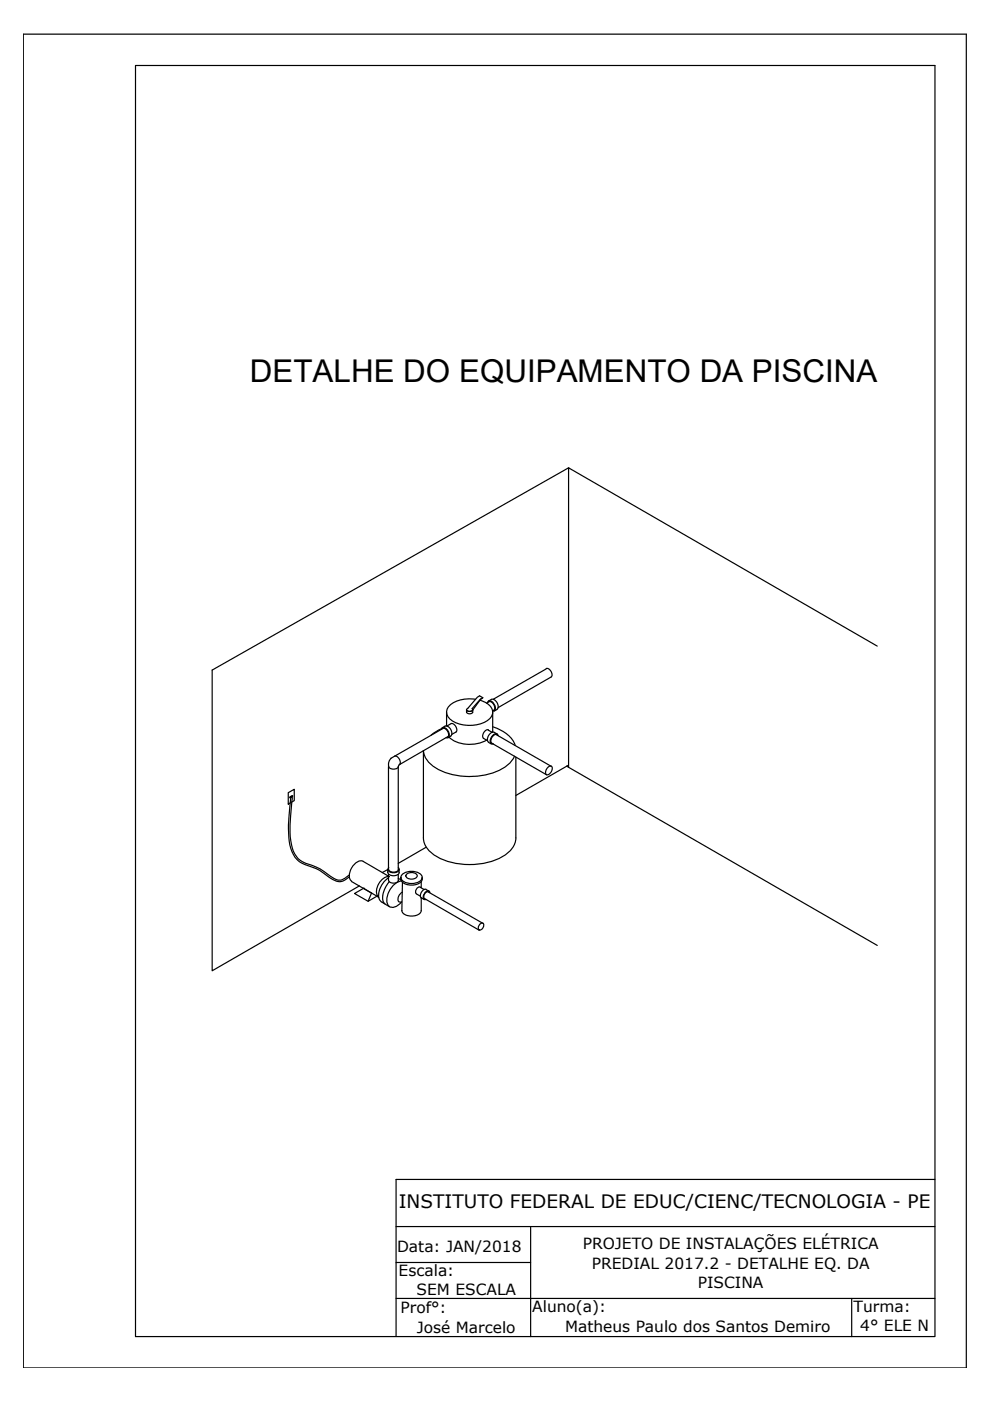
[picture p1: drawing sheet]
<svg xmlns="http://www.w3.org/2000/svg" width="210mm" height="297mm" viewBox="0 0 210 297" stroke-linecap="round" stroke-linejoin="round" font-family="sans-serif">
<!-- layer: ALBANILERIA -->
<g fill="none" stroke="#000" stroke-width=".25">
<path d="M120.6 99.2l-75.6 42.9v63.7l31.2-18M186 137l-65.4-37.8v63.5M89.8 159.2v18.5a4.9 4.9 0 0 0 2.8 3.9 15 15 0 0 0 14.7-.5 4.6 4.6 0 0 0 2.1-3.4v-17.2M89.8 159.1a5.1 5.1 0 0 0 3 4 15 15 0 0 0 14.7-.8l1.2-1.3 .4-.7M93.6 154.5l-2.2 1.3M93.6 154.7l.1-.3a1.1 1.1 0 0 1 1.5 1 .72 .72 0 0 1-.3 1h-.3M93.8 154.3l.6-.3a1.39 1.39 0 0 1 1.2 2M94.7 151v2.9M94.9 156.2l-10.2 5.9M94.9 156.2a1.23 1.23 0 0 0-1-1.8l-11 6.4M95.2 156.3a7.1 7.1 0 0 0 8 .6M95.6 153.5l-.8 .4"/>
<path d="M95.6 156.1l-.6 .3M95.6 153.4a1.23 1.23 0 0 1 1.1 1.8M96.6 155.2l-.8 .5M98.9 151a.78 .78 0 0 0 1.3 0M99.2 150.2l-.3 .2 .3 .4 .9-.1M100.2 150.5h.1M100.2 150.5a.78 .78 0 0 1-1.3 0v.5M100.2 150.5v.5M100.8 148.3a6 6 0 0 0-5.9 1.8 2.14 2.14 0 0 0 1.4 3 7.5 7.5 0 0 0 7.3-.5 1.98 1.98 0 0 0-.4-3.5l-1.5-.6M102.3 147.9l-.6-.4-.5 .3-2 2.4M102.3 147.9l-.4 .3-1.8 2 .1 .3M102.3 147.9l-.4 .4-1.7 2.2"/>
<path d="M103.2 149.1l.5-.3a1.23 1.23 0 0 1 1 1.8M103.4 149l.1-.3a1.06 1.06 0 0 1 1.4 .9 .7 .7 0 0 1-.5 1.2M103.5 154.8l.9 .5M103.6 154.7a1.23 1.23 0 0 0-1.1 1.8l.8 .5M103.6 148.6l.6-.3a1.39 1.39 0 0 1 1.2 2.1M104.3 157.6l11.6 6.7M104.5 155l-.1 .2M104.5 151v4M104.5 154.1a6.9 6.9 0 0 1 4.7 4M104.7 150.6l-.3 .1M105.3 155.8l11.6 6.7M105.3 155.8a1.23 1.23 0 0 0-1 1.8"/>
<path d="M105.4 155.6l-.6-.3a1.39 1.39 0 0 0-1.2 2.1l.6 .3M105.4 150.4l-.6 .3M105.6 156l-.1-.3a1.1 1.1 0 0 0-1.5 1 .72 .72 0 0 0 .3 1.1l.3-.1M115.8 141.8l-11.2 6.5M115.8 141.7a1.23 1.23 0 0 1 1.1 1.8M116.8 143.6l-11.2 6.4M61.7 169a31.4 31.4 0 0 0-.2 10.2 5.5 5.5 0 0 0 4.7 4.7 10 10 0 0 1 3.7 2.2 2.7 2.7 0 0 0 3.1 .5l1-.7M61.8 168.9l.2 .5a27.4 27.4 0 0 0 0 10.3 4.5 4.5 0 0 0 3.5 3.6l.8 .2a11.3 11.3 0 0 1 3.8 2.3l.7 .4a2.18 2.18 0 0 0 3-.5l.2-.2M82.4 162.5v21.9M82.9 160.8l-.4 .6a1.08 1.08 0 0 0 0 1.3 1.08 1.08 0 0 0 1.3 .3l.6-.3 .1-.2M83.6 160.3a1.23 1.23 0 0 1 1.1 1.8M84.4 162.5v21.9"/>
<path d="M84.8 162l-.4 .5M90.4 179.6l-6 3.4M116.1 162.7l.6-.3h.2a1.23 1.23 0 0 1-1 1.8 1.05 1.05 0 0 1 .2-1.5zM120.1 162.4l65.9 38M120.6 162.2l-11.2 6.5M74.5 186.9l5.6 3.2M77 182.6l5.4 3.2M77 182.6a2.15 2.15 0 0 0-2.4 1.4 2.15 2.15 0 0 0 0 2.8M77.1 188.3l-1.9 1.1 2.8 1.7 2-1.1M77.1 188.3h.1M77.1 188.3l1.7 1.1M78.8 189.4l-.8 1.7"/>
<path d="M80 189.9l.3 .4M80 189.9h.1M81.1 185l1.1-.6v.6M82.2 185a1.39 1.39 0 0 0 2.5 0M82.4 185.8a3.2 3.2 0 0 0-2.4 4.1M82.4 185.8h.1M82.4 185.4v1.3M82.4 186.7a1.23 1.23 0 0 0 2.1 0M82.4 184.3a1.23 1.23 0 0 0 2.1 0M82.4 186.1a4.3 4.3 0 0 0-1.9 4.7l.5 .5M82.4 184l-.1 .2a1.1 1.1 0 0 0 1.6 .8 .72 .72 0 0 0 .7-.8l-.1-.2M82.5 187a4.5 4.5 0 0 0-1.1 4.4l.2 .2"/>
<path d="M84.4 186.2l.6 .4M84.4 185.4v1.3M84.6 184.4v.6M85 186.1v.3M85 186.2a1.45 1.45 0 0 0 1.5 1.4 2.54 2.54 0 0 0 3-1.1v-.3M85.2 186.8a4.1 4.1 0 0 0-3 5 1.51 1.51 0 0 0 2.5-.1l.4-.4M85.2 193a1.84 1.84 0 0 0 2.2 1.2h.5a1.59 1.59 0 0 0 1.4-1.1M85.3 185.4a3.1 3.1 0 0 1 4.1 .3 1.4 1.4 0 0 1-1.5 1.6 2.74 2.74 0 0 1-2.8-.9l-.1-.4zM85.3 189.1a1.52 1.52 0 0 0-.7 2.1h.5M85.3 187.1l-.1 6M86.1 185.4a1.5 1.5 0 0 1 2.4 .3 1.39 1.39 0 0 1-2.5 0zM88.3 189.5l.8 .5"/>
<path d="M89.1 188.1l.8 .5M89.1 188.1a.94 .94 0 0 0-.8 1.4M89.3 186.9v1.3M89.3 190.4l.6 .3M89.5 186.1v.3M90.3 188.6l.6 .3M90.4 188.6a1.23 1.23 0 0 0-1.1 1.8v2.7M90.8 189.1l11.5 6.6M90.8 189.1a.94 .94 0 0 0-.8 1.4l11.5 6.7M91.1 189.3l-.2-.4a1.29 1.29 0 0 0-1 1.8h.4M101.8 195.9l.6-.2a.94 .94 0 0 1-.8 1.5 .82 .82 0 0 1 .2-1.3z"/>
</g>
<!-- layer: 0 -->
<path d="M4.9 7.2h200v282.8h-200zM28.7 13.9h169.5v269.5h-169.5zM61.1 168.1l1.3-.8v2.5l-1.3 .7zM61.5 168.9l.5-.2-.5 .5-.1-.1zM61.8 168.8l.2 .1M81 191.3l1.6 .9M198.2 250.1h-114.2v33.3M84 260.1h114.2M84 267.7h28.5M84 275.3h114.2M112.5 260.1v23.3M180.6 275.3v8.1" fill="none" stroke="#000" stroke-width=".25"/>
<text font-size="6.7" x="53" y="81.1">DETALHE DO EQUIPAMENTO DA PISCINA</text>
<text font-size="3.9" x="84.6" y="256.1">INSTITUTO FEDERAL DE EDUC/CIENC/TECNOLOGIA - PE</text>
<g font-size="3.3">
<text x="84.2" y="265.4">Data: JAN/2018</text>
<text x="123.6" y="264.8">PROJETO DE INSTALAÇÕES ELÉTRICA</text>
<text x="125.5" y="269">PREDIAL 2017.2 - DETALHE EQ. DA</text>
<text x="84.5" y="270.6">Escala:</text>
<text x="88.3" y="274.6">SEM ESCALA</text>
<text x="147.9" y="273">PISCINA</text>
<text x="84.9" y="278.3">Prof°:</text>
<text x="112.8" y="278.3">Aluno(a):</text>
<text x="181" y="278.2">Turma:</text>
<text x="88.4" y="282.6">José Marcelo</text>
<text x="119.8" y="282.4">Matheus Paulo dos Santos Demiro</text>
<text x="182.4" y="282.2">4° ELE N</text>
</g>
</svg>
